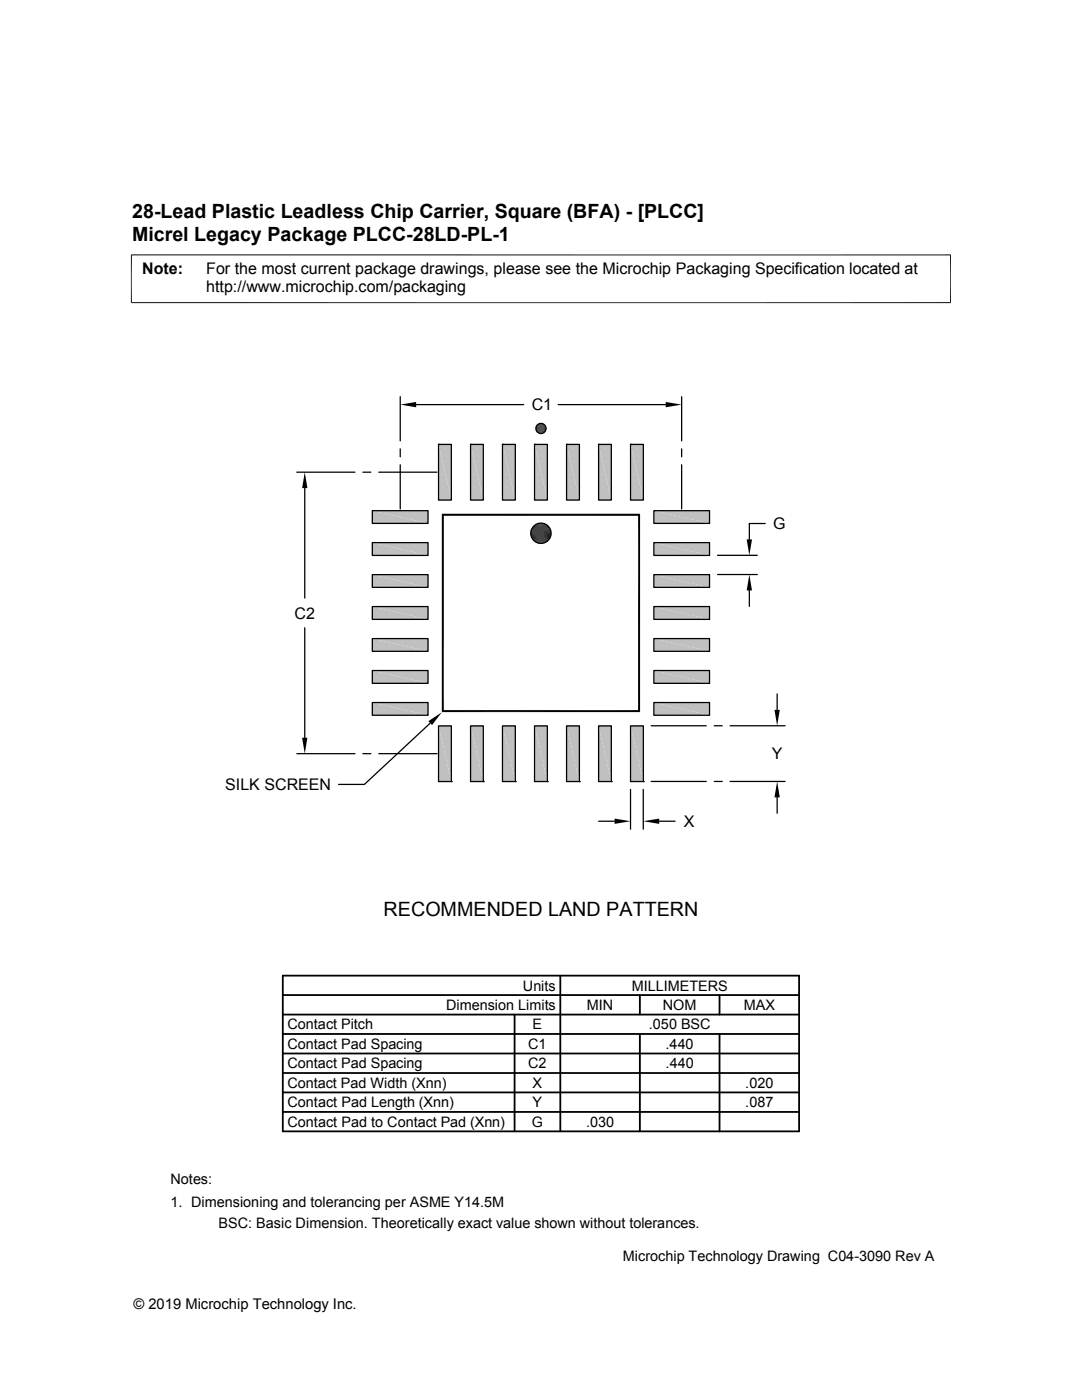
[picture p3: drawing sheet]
<svg xmlns="http://www.w3.org/2000/svg" width="216mm" height="279mm" viewBox="0 0 216 279" stroke-linecap="round" stroke-linejoin="round" font-family="sans-serif">
<g fill="#c0c0c0">
<path d="M125.8 88.7l2.6 11.1h-2.6z"/>
<path d="M125.8 88.7h2.6v11.1z"/>
<path d="M119.4 88.7l2.6 11.1h-2.6z"/>
<path d="M119.4 88.7h2.6v11.1z"/>
<path d="M113.1 88.7l2.5 11.1h-2.5z"/>
<path d="M113.1 88.7h2.5v11.1z"/>
<path d="M106.7 88.7l2.5 11.1h-2.5z"/>
<path d="M106.7 88.7h2.5v11.1z"/>
<path d="M100.3 88.7l2.5 11.1h-2.5z"/>
<path d="M100.3 88.7h2.5v11.1z"/>
<path d="M93.9 88.7l2.5 11.1h-2.5z"/>
<path d="M93.9 88.7h2.5v11.1z"/>
<path d="M87.5 88.7l2.6 11.1h-2.6z"/>
<path d="M87.5 88.7h2.6v11.1z"/>
<path d="M130.5 101.9l11.1 2.6h-11.1z"/>
<path d="M130.5 101.9h11.1v2.6z"/>
<path d="M74.3 101.9l11.1 2.6h-11.1z"/>
<path d="M74.3 101.9h11.1v2.6z"/>
<path d="M130.5 108.3l11.1 2.5h-11.1z"/>
<path d="M130.5 108.3h11.1v2.5z"/>
<path d="M74.3 108.3l11.1 2.5h-11.1z"/>
<path d="M74.3 108.3h11.1v2.5z"/>
<path d="M130.5 114.7l11.1 2.5h-11.1z"/>
<path d="M130.5 114.7h11.1v2.5z"/>
<path d="M74.3 114.7l11.1 2.5h-11.1z"/>
<path d="M74.3 114.7h11.1v2.5z"/>
<path d="M130.5 121.1l11.1 2.5h-11.1z"/>
<path d="M130.5 121.1h11.1v2.5z"/>
<path d="M74.3 121.1l11.1 2.5h-11.1z"/>
<path d="M74.3 121.1h11.1v2.5z"/>
<path d="M130.5 127.4l11.1 2.6h-11.1z"/>
<path d="M130.5 127.4h11.1v2.6z"/>
<path d="M74.3 127.4l11.1 2.6h-11.1z"/>
<path d="M74.3 127.4h11.1v2.6z"/>
<path d="M130.5 133.8l11.1 2.6h-11.1z"/>
<path d="M130.5 133.8h11.1v2.6z"/>
<path d="M74.3 133.8l11.1 2.6h-11.1z"/>
<path d="M74.3 133.8h11.1v2.6z"/>
<path d="M130.5 140.2l11.1 2.5h-11.1z"/>
<path d="M130.5 140.2h11.1v2.5z"/>
<path d="M74.3 140.2l11.1 2.5h-11.1z"/>
<path d="M74.3 140.2h11.1v2.5z"/>
<path d="M125.8 144.9l2.6 11.1h-2.6z"/>
<path d="M125.8 144.9h2.6v11.1z"/>
<path d="M119.4 144.9l2.6 11.1h-2.6z"/>
<path d="M119.4 144.9h2.6v11.1z"/>
<path d="M113.1 144.9l2.5 11.1h-2.5z"/>
<path d="M113.1 144.9h2.5v11.1z"/>
<path d="M106.7 144.9l2.5 11.1h-2.5z"/>
<path d="M106.7 144.9h2.5v11.1z"/>
<path d="M100.3 144.9l2.5 11.1h-2.5z"/>
<path d="M100.3 144.9h2.5v11.1z"/>
<path d="M93.9 144.9l2.5 11.1h-2.5z"/>
<path d="M93.9 144.9h2.5v11.1z"/>
<path d="M87.5 144.9l2.6 11.1h-2.6z"/>
<path d="M87.5 144.9h2.6v11.1z"/>
</g>
<g fill="none" stroke="#000" stroke-width=".25">
<path d="M79.9 79.2v8.8M136 79.2v8.8M59.2 94.2h11.6M60.8 97.4v22M72.4 94.2h1.6M75.6 94.2h11.6M79.9 89.6v1.6M79.9 92.8v8.8M83 80.8h21.5M87.5 88.7h2.6v11.1h-2.6zM87.5 88.7h.1M93.9 88.7h2.5v11.1h-2.5z"/>
<path d="M93.9 88.7h.1M100.3 88.7h2.5v11.1h-2.5zM100.3 88.7h.1M106.7 88.7h2.5v11.1h-2.5zM106.7 88.7h.1M111.4 80.8h21.4M113.1 88.7h2.5v11.1h-2.5zM113.1 88.7h.1M119.4 88.7h2.6v11.1h-2.6zM119.4 88.7h.1M125.8 88.7h2.6v11.1h-2.6zM125.8 88.7h.1"/>
<path d="M136 89.6v1.6M136 92.8v8.8M74.3 114.7h11.1v2.5h-11.1zM74.3 108.3h11.1v2.5h-11.1zM74.3 101.9h11.1v2.6h-11.1zM88.3 102.7h39.3v39.2h-39.3zM88.3 102.7h.1M130.5 101.9h11.1v2.6h-11.1zM130.5 108.3h11.1v2.5h-11.1zM130.5 114.7h11.1v2.5h-11.1zM143.2 114.7h7.9M143.2 110.8h7.9"/>
<path d="M149.5 117.8v3.2M152.7 104.5h-3.2v3.2M60.8 125.3v21.9M74.3 133.8h11.1v2.6h-11.1zM74.3 127.4h11.1v2.6h-11.1zM74.3 121.1h11.1v2.5h-11.1zM130.5 121.1h11.1v2.5h-11.1zM130.5 127.4h11.1v2.6h-11.1zM130.5 133.8h11.1v2.6h-11.1zM155.1 138.5v3.2M59.2 150.4h11.6M72.4 150.4h1.6"/>
<path d="M74.3 140.2h11.1v2.5h-11.1zM75.6 150.4h11.6M85.9 144.3l-13.2 12.2h-5.1M87.5 144.9h2.6v11.1h-2.6zM90.1 156h.1M93.9 144.9h2.5v11.1h-2.5zM96.4 156h.1M100.3 144.9h2.5v11.1h-2.5zM102.8 156h.1M106.7 144.9h2.5v11.1h-2.5zM109.2 156h.1M113.1 144.9h2.5v11.1h-2.5z"/>
<path d="M115.6 156h.1M119.4 144.9h2.6v11.1h-2.6zM122 156h.1M125.8 157.5v8M125.8 144.9h2.6v11.1h-2.6zM128.4 157.5v8M128.4 156h.1M129.9 144.8h11M129.9 156h11M130.5 140.2h11.1v2.5h-11.1zM142.5 156h1.6M142.5 144.8h1.6"/>
<path d="M145.7 156h11M145.7 144.8h11M155.1 159.1v3.2M119.5 163.9h3.1M131.5 163.9h3.2"/>
<circle cx="107.9" cy="85.5" r="1.02"/>
<circle cx="107.9" cy="106.4" r="2.03"/>
</g>
<g fill="none" stroke="#000" stroke-width=".36">
<path d="M56.4 198.6h103M56.4 194.7h103v31.1h-103zM111.8 194.7v31.1M127.7 198.6v3.9M143.6 198.6v3.9M56.4 214.1h103M56.4 202.5h103M56.4 218h103M56.4 206.4h103M56.4 210.2h103M102.7 202.5v23.3M127.7 206.4v19.4"/>
<path d="M143.6 206.4v19.4M56.4 221.9h103"/>
</g>
<g fill="none" stroke="#000" stroke-width=".2">
<path d="M26.1 50.9h163.7M26.2 50.8v9.7M189.7 50.8v9.7M26.1 60.4h163.7M106.9 85.4h2M106.9 85.5h2.1M106.9 85.6h2.1M106.9 85.7h2M105.9 106.1h4.1M105.9 106.3h4.1M105.9 106.5h4.1M105.9 106.7h4.1"/>
<path d="M106 106.9h3.9M106 105.9h3.9M106 105.8h3.9M106 107.1h3.9M106.1 105.6h3.7M106.1 107.3h3.7M106.1 107.4h3.6M106.1 105.4h3.6M106.2 105.3h3.4M106.2 107.6h3.4M106.3 105.1h3.2M106.3 107.7h3.2"/>
<path d="M106.5 107.9h2.9M106.5 105h2.9M106.6 108h2.7M106.6 104.8h2.7M106.8 104.7h2.3M106.8 108.1h2.3M106.9 108.2h2M106.9 104.6h2"/>
</g>
<g fill="#000">
<path d="M60.8 94.2l.5 3.2h-1zM79.9 80.8l3.1-.6v1.1zM107 85.2l1.9 .1h-1.9zM107 85.2h1.9v.1zM107 85.3l1.9 .1zM107 85.7l1.9 .1h-1.9zM107 85.7h1.9v.1zM107 85.8l1.9 .1zM107 85.8h1.9zM107 85.1l1.9 .1zM107 85.9l1.8 .1zM107 85.9h1.9z"/>
<path d="M107 85l1.9 .1zM107 86l1.8 .1zM107 86h1.8zM107.1 85h1.7zM107.1 86.1h1.6zM107.1 86.1h1.7zM107.1 84.9l1.7 .1h-1.7zM107.1 84.9l1.7 .1zM107.1 86.1l1.6 .1zM107.2 84.8l1.5 .1zM107.2 86.2l1.4 .1zM107.2 86.2h1.5z"/>
<path d="M107.3 84.8h1.4zM107.3 86.3h1.2zM107.3 86.3h1.3zM107.3 84.8h1.3zM107.4 84.7l1.2 .1zM107.4 86.3l1 .1zM107.4 86.3h1.1zM107.4 84.7h1.1zM107.4 84.6l1.1 .1zM107.4 86.4h1zM107.4 84.6h1zM107.5 84.6h.9z"/>
<path d="M107.5 86.4l.8 .1zM107.5 86.4h.9zM107.6 84.6h.8zM107.6 86.5h.6zM107.6 86.5h.7zM107.6 84.6h.7zM107.7 84.5l.6 .1zM107.7 86.5h.4zM107.7 86.5h.5zM107.7 84.5h.5zM107.8 84.5h.4zM107.8 86.5h.3z"/>
<path d="M107.8 84.5h.3zM132.8 80.2l3.2 .6-3.2 .5zM106.9 108.2l1.9 .1zM107.1 104.6l1.8 .1zM107.1 108.3l1.5 .1zM107.1 108.3h1.7zM107.1 104.6h1.7zM107.3 104.5l1.5 .1zM107.3 108.4h1.1zM107.3 108.4h1.3zM107.3 104.5h1.3zM107.5 104.5h1.1z"/>
<path d="M107.5 108.4h.7zM107.5 108.4h.9zM107.5 104.5h.9zM107.7 104.4l.7 .1zM107.7 108.4h.5zM107.7 104.4h.5zM149.5 114.7l.6 3.1h-1.1zM149 107.7h1.1l-.6 3.1zM60.3 147.2h1l-.5 3.2zM85.5 143.9l2.7-1.7-2 2.5zM155.1 156l.5 3.1h-1.1zM154.5 141.7h1.1l-.5 3.1z"/>
<path d="M122.6 163.4l3.2 .5-3.2 .5zM128.4 163.9l3.1-.5v1z"/>
</g>
<path d="M88.2 102.7h39.5M88.3 102.5v39.6M127.5 102.5v39.6M88.2 141.9h39.5" fill="none" stroke="#000" stroke-width=".38"/>
<g font-size="3.9">
<text x="26.4" y="43.5">28-Lead Plastic Leadless Chip Carrier, Square (BFA) - [PLCC]</text>
<text x="26.4" y="48">Micrel Legacy Package PLCC-28LD-PL-1</text>
<text x="76.5" y="182.8">RECOMMENDED LAND PATTERN</text>
</g>
<g font-size="3.2">
<text x="28.4" y="54.6">Note:</text>
<text x="41.1" y="58.3">http://www.microchip.com/packaging</text>
<text x="41.1" y="54.6">For the most current package drawings, please see the Microchip Packaging Specification located at</text>
<text x="106.1" y="81.9">C1</text>
<text x="154.3" y="105.6">G</text>
<text x="58.8" y="123.4">C2</text>
<text x="154" y="151.6">Y</text>
<text x="44.9" y="157.7">SILK SCREEN</text>
<text x="136.5" y="165">X</text>
</g>
<g font-size="2.9">
<text x="104.3" y="197.7">Units</text>
<text x="126" y="197.7">MILLIMETERS</text>
<text x="89" y="201.6">Dimension Limits</text>
<text x="117.1" y="201.6">MIN</text>
<text x="132.3" y="201.6">NOM</text>
<text x="148.4" y="201.6">MAX</text>
<text x="57.3" y="205.4">Contact Pitch</text>
<text x="57.3" y="209.3">Contact Pad Spacing</text>
<text x="105.4" y="209.3">C1</text>
<text x="106.3" y="205.4">E</text>
<text x="129.5" y="205.4">.050 BSC</text>
<text x="132.8" y="209.3">.440</text>
<text x="57.3" y="213.2">Contact Pad Spacing</text>
<text x="105.4" y="213.2">C2</text>
<text x="132.8" y="213.2">.440</text>
<text x="57.3" y="221">Contact Pad Length (Xnn)</text>
<text x="57.3" y="217.1">Contact Pad Width (Xnn)</text>
<text x="106.3" y="221">Y</text>
<text x="106.3" y="217.1">X</text>
<text x="148.7" y="221">.087</text>
<text x="148.7" y="217.1">.020</text>
<text x="57.3" y="224.9">Contact Pad to Contact Pad (Xnn)</text>
<text x="106.1" y="224.9">G</text>
<text x="116.9" y="224.9">.030</text>
<text x="34" y="236.4">Notes:</text>
<text x="34" y="241">1. Dimensioning and tolerancing per ASME Y14.5M</text>
<text x="43.6" y="245">BSC: Basic Dimension. Theoretically exact value shown without tolerances.</text>
<text x="124.3" y="251.7">Microchip Technology Drawing C04-3090 Rev A</text>
<text x="26.6" y="261.3">© 2019 Microchip Technology Inc.</text>
</g>
</svg>
